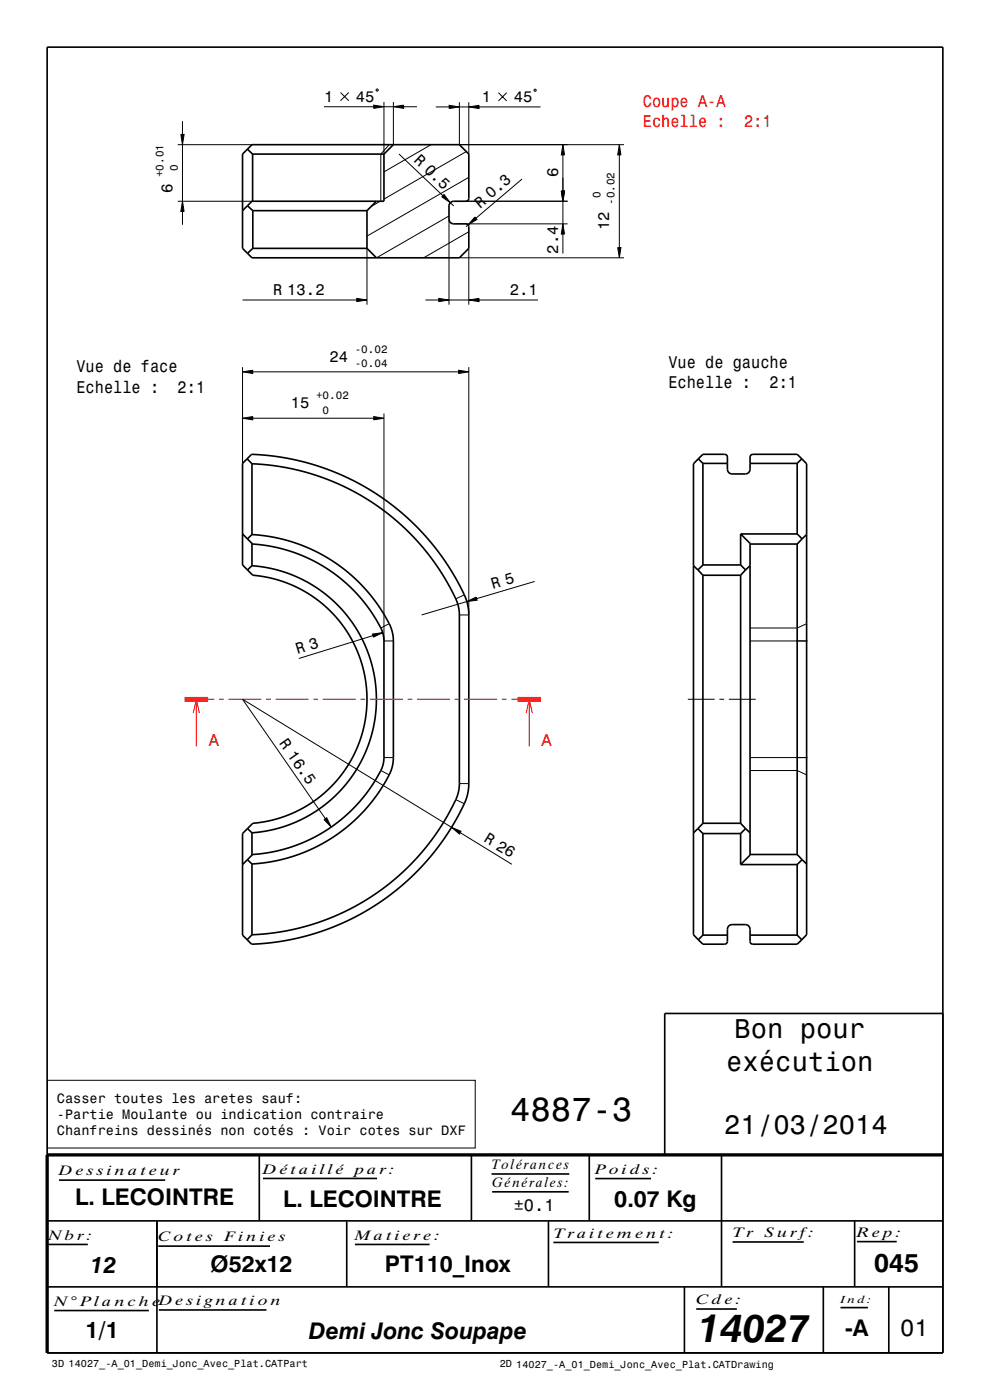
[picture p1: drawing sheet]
<svg xmlns="http://www.w3.org/2000/svg" width="210mm" height="297mm" viewBox="0 0 210 297" stroke-linecap="round" stroke-linejoin="round" font-family="sans-serif">
<g fill="none" stroke="#000" stroke-width=".21">
<path d="M72.2 19.6l1.8 1.8M74 19.6l-1.8 1.8M79.8 19l.3-.1 .1 .3-.3 .1zM105.7 19.7l1.8 1.7M107.5 19.7l-1.8 1.7M113.3 19.1l.3-.2 .1 .3-.3 .2zM37.7 30.7h15.7M38.4 28.5h.7l-.4 2.2zM38.7 25.7v2.8M38.7 30.7v12M68.7 22.6h10.6M79.3 22.3l2.1 .3-2.1 .4z"/>
<path d="M81.4 21.6v11.1M81.4 22.6h2M82.6 30.7l-1.8 2v10M83.4 22.6l2.2-.3v.7zM83.4 21.6v9.1M84.6 32.7l9.3 8.8M85.6 22.6h2.8M91.4 30.7l-10 5.8M92.4 22.7h2.9M95.3 22.3l2.1 .4-2.1 .3zM97.4 21.7v9h35M97.4 22.7h2"/>
<path d="M98.9 32.2l-17.5 10M99.4 22.7l2.2-.4v.7zM99.4 37.6l-21.6 12.5M99.4 21.7v11M101.6 22.7h13.1M110.7 38l-9.7 8.3M119.4 30.7l.4 2.2h-.7zM119.4 32.9v7.6M131.4 30.7l.3 2.2h-.7zM131.4 32.9v19.6M37.7 42.7h15.7M38.7 42.7l.4 2.2h-.7z"/>
<path d="M38.7 44.9v2.8M77.8 52.7v11.9M80.7 42.7l-2 1.1M94.2 41.3l1.3 1.7-1.8-1.2zM95.2 45.8l-15.3 8.9M95.2 46.5v18.1M95.5 43l.7 .7M97.4 54.7h35M98.8 42.7h21.6M98.8 47.5h21.6M99.3 47.7l-.5 .4M99.4 49.2l-9.5 5.5"/>
<path d="M99.4 52.7v11.9M100.7 46l.5 .6-1.9 1.1zM119.1 40.5h.7l-.4 2.2zM119.4 47.5l.4 2.2h-.7zM119.4 42.7v4.8M119.4 49.7v4.1M131 52.5h.7l-.3 2.2zM51.4 78.9l2.2-.4v.7zM51.4 77.9v20.4M51.4 63.6h24.3M53.6 78.9h43.7M75.7 63.3l2.1 .3-2.1 .4z"/>
<path d="M90.2 63.6h2.9M93.1 63.3l2.1 .3-2.1 .4zM95.2 63.6h4.2M97.3 78.5l2.1 .4-2.1 .3zM99.4 63.6l2.2-.3v.7zM99.4 77.9v52.6h-2M101.6 63.6h12.5M51.4 88.7l2.2-.3v.7zM53.6 88.7h25.7M79.3 88.4l2.1 .3-2.1 .4zM81.4 87.7v48.3h2M79 134.5l2.2-.3-2 1z"/>
<path d="M79.1 134.8l-15.7 4.9M82.6 132.3l-1.8 .9M98.5 126.2l-1.8 .8M99 127.6l2-.9 .2 .6zM99 127.6l-9.6 2.9M113.4 123.4l-12.3 3.6M159.1 136h12.2M171.1 132.3l-2 .9h-10M145.9 148.3h5.7M152.6 148.3h1M154.6 148.3h5.7M68.7 173.9l.6-.4 1 2z"/>
<path d="M69 173.7l-17.6-25.4 44.4 27.2M80.8 163.5l1.8 .9M81.4 160.7h2M95.8 175.5l2 .9-.3 .5zM96.7 169.6l1.8 .9M97.4 166.2h2M97.6 176.6l11 6.8M159.1 160.7h12.2M159.1 163.5h10l2 .9M10.1 229.2h90.7v14.3h-90.7z"/>
</g>
<g fill="none" stroke="#000" stroke-width=".35">
<path d="M10 10h190v277h-190zM52.5 31.6l.9-.9h44l2 2v9.4a.61 .61 0 0 1-.6 .6h-2.8l-.6 .4-.2 .6v2.8l.3 .7 .7 .3h2.6a.6 .6 0 0 1 .6 .6v4.6l-2 2h-44l-2-2v-20zM52.5 31.6l1.1 1.1M53.6 32.7v10M53.6 32.7h27.8M81.4 32.7v10h-28l-.9 .9M83.4 30.7l-2 2M52.5 43.6l1.1 1.1M52.5 43.6l-1.1 1.1M53.6 52.7l-1.1 1M53.6 44.7v8M53.6 44.7h24.2"/>
<path d="M53.6 52.7h24.2M77.8 52.7l2 2M77.8 44.7v8M79.8 42.7l-2 2M52.4 97.3l1 1.1M53.4 96.4l3.6 .2 3.5 .5 2.9 .6 3.8 1.1 3.1 1.1 3.4 1.5 2.9 1.5 3.3 1.9 2.6 1.8 2.8 2.2 2.5 2.4 2.3 2.3 2.1 2.5 2.2 3 1.9 3 1.8 3.3a10.7 10.7 0 0 1 1.3 5.2v35.9a17.6 17.6 0 0 1-3.1 8.2l-2 3.2-2.2 3-2.4 2.8-2.3 2.3-2.8 2.5-2.8 2.2-2.9 1.9-3 1.8-3.6 1.7-4 1.5-3.8 1.2-4.4 .9-3.5 .5-3.2 .2-2-1.9v-21.6l2.2-2.1 2.7-.4 3-.7 2.3-.9 2.3-1.1 3.7-2.4 3.2-2.9 1.4-1.7 1.5-2 1.2-2.2 1.1-2.3 1.3-4.5 .4-2.2 .1-2.5v-2.8l-.4-2.4-.6-2.7-.7-2.2-.9-2-1.3-2.4-1.5-2.1-1.6-1.9-3.3-3-3.6-2.3-2.2-1.1-2.8-1-2.7-.6-2.6-.4-2.2-2.1v-21.6zM53.4 98.4l3.3 .2 3.2 .5 3.2 .6 3.6 1 3.1 1.1 3 1.3 5.7 3.2 2.8 2 2.6 2 4.6 4.5 2.1 2.5 2.1 2.8 1.9 3 1.5 2.8a9.1 9.1 0 0 1 1.3 4.6v35.8a14.7 14.7 0 0 1-2.6 6.9l-3.6 5.4-4.1 4.8-4.6 4.1-5.3 3.7-5.6 2.9-5.9 2.2-6.3 1.4-6 .6M53.4 98.4v15M148.1 97.3l1-.9h4.6a.59 .59 0 0 1 .6 .6v2.8l.5 .6 .5 .1h2.8l.7-.2 .3-.7v-2.6a.58 .58 0 0 1 .6-.6h9.4l1 .9M148.1 97.3l-1 1.1v99.9l1 1.1M148.1 97.3l1 1M149.1 98.3h5.2"/>
<path d="M149.1 98.3v21.6M159.1 98.3h10M169.1 98.3v15M170.1 97.3l1 1.1v99.9l-1 1.1M170.1 97.3l-1 1M51.4 113.3l1.1 1M52.5 114.3l1.1 1.1 4.4 .6 4.8 1.4 3 1.2 3.1 1.7 3.3 2.3 2.9 2.7 2.6 3.1 2.1 3.1a8.4 8.4 0 0 1 1.6 4.5v24.7a11.8 11.8 0 0 1-2.5 6l-2.3 3-2.2 2.3-2.6 2.3-3.1 2.2-3.5 1.9-3.8 1.4-3.6 .9-4.2 .6-2.2 2.1M53.4 113.4l-.9 .9M53.4 113.4l4.1 .5 4.4 1 4.2 1.6 3.9 2.2 3.7 2.6 3.2 3.1 2.8 3.2 2.1 3.4a9.2 9.2 0 0 1 1.6 5v24.7a13.8 13.8 0 0 1-3.1 7.4l-2.4 3.2-2.6 2.7-2.9 2.4-3.5 2.3-3.6 1.8-3.8 1.4-3.8 .9-4.3 .5M53.4 115.3v4.7M149.1 119.9h8M149.1 119.9l-1.1 1"/>
<path d="M157.1 113.3l2 2v66.1l-2 2M157.1 113.3v6.6M157.1 113.3h12M157.1 119.9l1.1 1M159.1 115.4h10M169.1 115.4v65.9M169.1 113.3l1 1M170.1 114.3l-1 1.1M171.1 113.4l-1 .9M53.4 120l-.9 .9M53.4 120l2.7 .3 2.7 .6 2.4 .8 2.5 1 2.5 1.4 1.8 1.2 2.2 1.7 2 1.9 1.6 1.9 1.6 2.3 1.3 2.3 1.2 2.6 .8 2.3 .7 2.9 .3 2.8 .1 2.2-.1 2.8-.4 2.7-.5 2.4-.9 2.6-1 2.3-1.4 2.4-1.5 2.3-1.8 2-1.8 1.8-2.1 1.7-2.3 1.5-2.2 1.2-2.6 1.1-2.3 .8-3 .6-2.5 .3M147.1 120l.9 .9"/>
<path d="M148 120.9l1.1 1.1M149.1 122v52.7M149.1 122h8M157.1 122v52.7M158.2 120.9l-1.1 1.1M159.1 120l-.9 .9M52.5 175.8l.9 .9M53.4 176.7v4.7M148 175.8l-.9 .9M148 175.8l1.1 1M149.1 174.7l-1.1 1.1M149.1 176.8v21.6"/>
<path d="M149.1 176.8h8M149.1 174.7h8M157.1 174.7l1.1 1.1M157.1 176.8v6.6M158.2 175.8l.9 .9M158.2 175.8l-1.1 1M52.5 182.4l.9 .9M53.4 198.3l-1 1.1M53.4 183.3v15M148.1 199.4l1 .9h4.6a.59 .59 0 0 0 .6-.6l.1-2.9 .4-.5 .5-.2h2.9l.6 .4 .3 .6v2.6a.58 .58 0 0 0 .6 .6h9.4l1-.9M149.1 198.4h5.2M149.1 198.4l-1 1"/>
<path d="M157.1 183.4h12M159.1 198.4h10M159.1 181.3h10M169.1 181.3l1 1.1M169.1 183.4v15M169.1 198.4l1 1M170.1 182.4l1 .9M170.1 182.4l-1 1M200 215h-59v30M10 259h190M12.5 250.4h22.5M33.3 259v28"/>
<path d="M55 245v13.9M55.8 250h24.2M73.6 259.1v13.9M100 245v13.9M104.3 249.1h16.5M104.4 252.8h16.2M116.3 259.1v13.9M125 244.9v14M126.3 250h11.8M153 245v28M181.3 259v14M10 273h190"/>
<path d="M10.3 264h8.3M11.5 278h20.1M33.6 264.4h23.7M33.7 277.9h22.8M75.3 264h15.8M117.4 263.6h22.3M145.2 273v14M147.7 277.7h8.6M155.4 263.5h15.1M174.6 273v14M178.3 277.4h5.8M181.8 263.4h8.4"/>
<path d="M188.5 273v14"/>
</g>
<path d="M200 245h-190v42" fill="none" stroke="#000" stroke-width=".7" stroke-linecap="butt"/>
<path d="M39.1 148.3h5M109.8 148.3h5" fill="none" stroke="#f00" stroke-width="1" stroke-linecap="butt"/>
<g fill="none" stroke="#f00" stroke-width=".21">
<path d="M41 151.3l.6-3 .7 3M41.6 148.3v10M44.1 148.3h1.4M46.5 148.3h1M48.5 148.3h7M56.5 148.3h1M58.5 148.3h7M66.5 148.3h1M68.5 148.3h7M76.5 148.3h1M78.5 148.3h7M86.5 148.3h1"/>
<path d="M88.5 148.3h7M96.5 148.3h1M98.5 148.3h7M106.5 148.3h1M108.5 148.3h1.3M111.6 151.3l.7-3 .6 3M112.3 148.3v10"/>
</g>
<g fill="#000">
<path d="M38.4 28.5h.7l-.4 2.2z" fill-rule="evenodd"/>
<path d="M79.3 22.3l2.1 .3-2.1 .4z" fill-rule="evenodd"/>
<path d="M83.4 22.6l2.2-.3v.7z" fill-rule="evenodd"/>
<path d="M95.3 22.3l2.1 .4-2.1 .3z" fill-rule="evenodd"/>
<path d="M99.4 22.7l2.2-.4v.7z" fill-rule="evenodd"/>
<path d="M119.4 30.7l.4 2.2h-.7z" fill-rule="evenodd"/>
<path d="M131.4 30.7l.3 2.2h-.7z" fill-rule="evenodd"/>
<path d="M38.7 42.7l.4 2.2h-.7z" fill-rule="evenodd"/>
<path d="M94.2 41.3l1.3 1.7-1.8-1.2z" fill-rule="evenodd"/>
<path d="M100.7 46l.5 .6-1.9 1.1z" fill-rule="evenodd"/>
<path d="M119.1 40.5h.7l-.4 2.2z" fill-rule="evenodd"/>
<path d="M119.1 40.5h.7l-.4 2.2z" fill-rule="evenodd"/>
<path d="M119.4 47.5l.4 2.2h-.7z" fill-rule="evenodd"/>
<path d="M131 52.5h.7l-.3 2.2z" fill-rule="evenodd"/>
<path d="M51.4 78.9l2.2-.4v.7z" fill-rule="evenodd"/>
<path d="M75.7 63.3l2.1 .3-2.1 .4z" fill-rule="evenodd"/>
<path d="M93.1 63.3l2.1 .3-2.1 .4z" fill-rule="evenodd"/>
<path d="M97.3 78.5l2.1 .4-2.1 .3z" fill-rule="evenodd"/>
<path d="M99.4 63.6l2.2-.3v.7z" fill-rule="evenodd"/>
<path d="M51.4 88.7l2.2-.3v.7z" fill-rule="evenodd"/>
<path d="M79.3 88.4l2.1 .3-2.1 .4z" fill-rule="evenodd"/>
<path d="M79 134.5l2.2-.3-2 1z" fill-rule="evenodd"/>
<path d="M99 127.6l2-.9 .2 .6z" fill-rule="evenodd"/>
<path d="M68.7 173.9l.6-.4 1 2z" fill-rule="evenodd"/>
<path d="M95.8 175.5l2 .9-.3 .5z" fill-rule="evenodd"/>
</g>
<text font-size="8.3" x="148.1" y="284.7">14027</text>
<text font-size="7.2" x="108.2" y="237.8">4887-3</text>
<g font-size="5.8">
<text x="155.8" y="220.2">Bon pour</text>
<text x="154.1" y="227.1">exécution</text>
<text x="153.6" y="240.6">21/03/2014</text>
</g>
<text font-size="5.6" x="185.5" y="269.9">045</text>
<text font-size="5" x="190.9" y="283.3">01</text>
<g font-size="4.9">
<text x="16" y="255.6">L. LECOINTRE</text>
<text x="60" y="256">L. LECOINTRE</text>
<text x="130.3" y="256">0.07 Kg</text>
<text x="44.7" y="269.7">Ø52x12</text>
<text x="81.6" y="269.7">PT110_Inox</text>
<text x="19.2" y="270">12</text>
<text x="18.2" y="283.9">1/1</text>
<text x="65.5" y="284">Demi Jonc Soupape</text>
<text x="179.3" y="283.4">-A</text>
</g>
<g font-size="3.6" fill="#f00">
<text x="136.4" y="22.6">Coupe A-A</text>
<text x="136.4" y="27">Echelle :</text>
<text x="157.8" y="27">2:1</text>
<text x="44.3" y="158.3">A</text>
<text x="114.9" y="158.3">A</text>
</g>
<g font-size="3.6">
<text x="141.8" y="78">Vue de gauche</text>
<text x="16.2" y="79">Vue de face</text>
<text x="16.2" y="83.3">Echelle :</text>
<text x="37.7" y="83.3">2:1</text>
<text x="141.8" y="82.3">Echelle :</text>
<text x="163.2" y="82.3">2:1</text>
<text x="109" y="257">±0.1</text>
</g>
<g font-size="3.3">
<text x="68.7" y="21.6">1</text>
<text x="75.5" y="21.6">45</text>
<text x="102.2" y="21.7">1</text>
<text x="109" y="21.7">45</text>
<text x="87.7" y="34.2" transform="rotate(43 87.7 34.2)">R 0.5</text>
<text x="36.6" y="41" transform="rotate(-90 36.6 41)">6</text>
<text x="118.4" y="37.6" transform="rotate(-90 118.4 37.6)">6</text>
<text x="101.8" y="44.2" transform="rotate(-41 101.8 44.2)">R 0.3</text>
<text x="118.4" y="53.8" transform="rotate(-90 118.4 53.8)">2.4</text>
<text x="129.2" y="48.9" transform="rotate(-90 129.2 48.9)">12</text>
<text x="57.9" y="62.6">R 13.2</text>
<text x="108.1" y="62.6">2.1</text>
<text x="69.9" y="76.7">24</text>
<text x="61.7" y="86.6">15</text>
<text x="104.6" y="124.9" transform="rotate(-16 104.6 124.9)">R 5</text>
<text x="63.1" y="138.7" transform="rotate(-17 63.1 138.7)">R 3</text>
<text x="59.1" y="157.7" transform="rotate(55 59.1 157.7)">R 16.5</text>
<text x="102.5" y="178.4" transform="rotate(31 102.5 178.4)">R 26</text>
</g>
<g font-size="2.9">
<text x="12.1" y="234">Casser toutes les aretes sauf:</text>
<text x="12.1" y="237.4">-Partie Moulante ou indication contraire</text>
<text x="12.1" y="240.9">Chanfreins dessinés non cotés : Voir cotes sur DXF</text>
<text x="12.5" y="249.4">D e s s i n a t e u r</text>
<text x="55.8" y="249">D é t a i l l é</text>
<text x="75.3" y="249">pa r :</text>
<text x="104.3" y="248.1">Tolérances</text>
<text x="104.4" y="251.8">Générales:</text>
<text x="126.3" y="249">Po i d s :</text>
<text x="10.3" y="263">Nb r :</text>
<text x="33.6" y="263.4">C o t e s</text>
<text x="47.6" y="263.4">Fi n i e s</text>
<text x="75.3" y="263">Ma t i e r e :</text>
<text x="117.4" y="262.6">Tr a i t e m e n t :</text>
<text x="155.4" y="262.5">Tr</text>
<text x="162.2" y="262.5">S u r f:</text>
<text x="181.8" y="262.4">R e p:</text>
<text x="11.5" y="277">N° Pl a n c h e</text>
<text x="33.7" y="276.9">D e s i gn a t i o n</text>
<text x="147.7" y="276.7">C d e :</text>
</g>
<g font-size="2.3">
<text x="34.7" y="37.6" transform="rotate(-90 34.7 37.6)">+0.01</text>
<text x="37.7" y="36.2" transform="rotate(-90 37.7 36.2)">0</text>
<text x="127.4" y="42.1" transform="rotate(-90 127.4 42.1)">0</text>
<text x="130.4" y="43.5" transform="rotate(-90 130.4 43.5)">-0.02</text>
<text x="75.2" y="74.9">-0.02</text>
<text x="75.2" y="77.9">-0.04</text>
<text x="67" y="84.7">+0.02</text>
<text x="68.4" y="87.7">0</text>
</g>
<g font-size="2.2">
<text x="178.3" y="276.4">In d :</text>
<text x="11" y="290.1">3D 14027_-A_01_Demi_Jonc_Avec_Plat.CATPart</text>
<text x="106" y="290.1">2D 14027_-A_01_Demi_Jonc_Avec_Plat.CATDrawing</text>
</g>
</svg>
